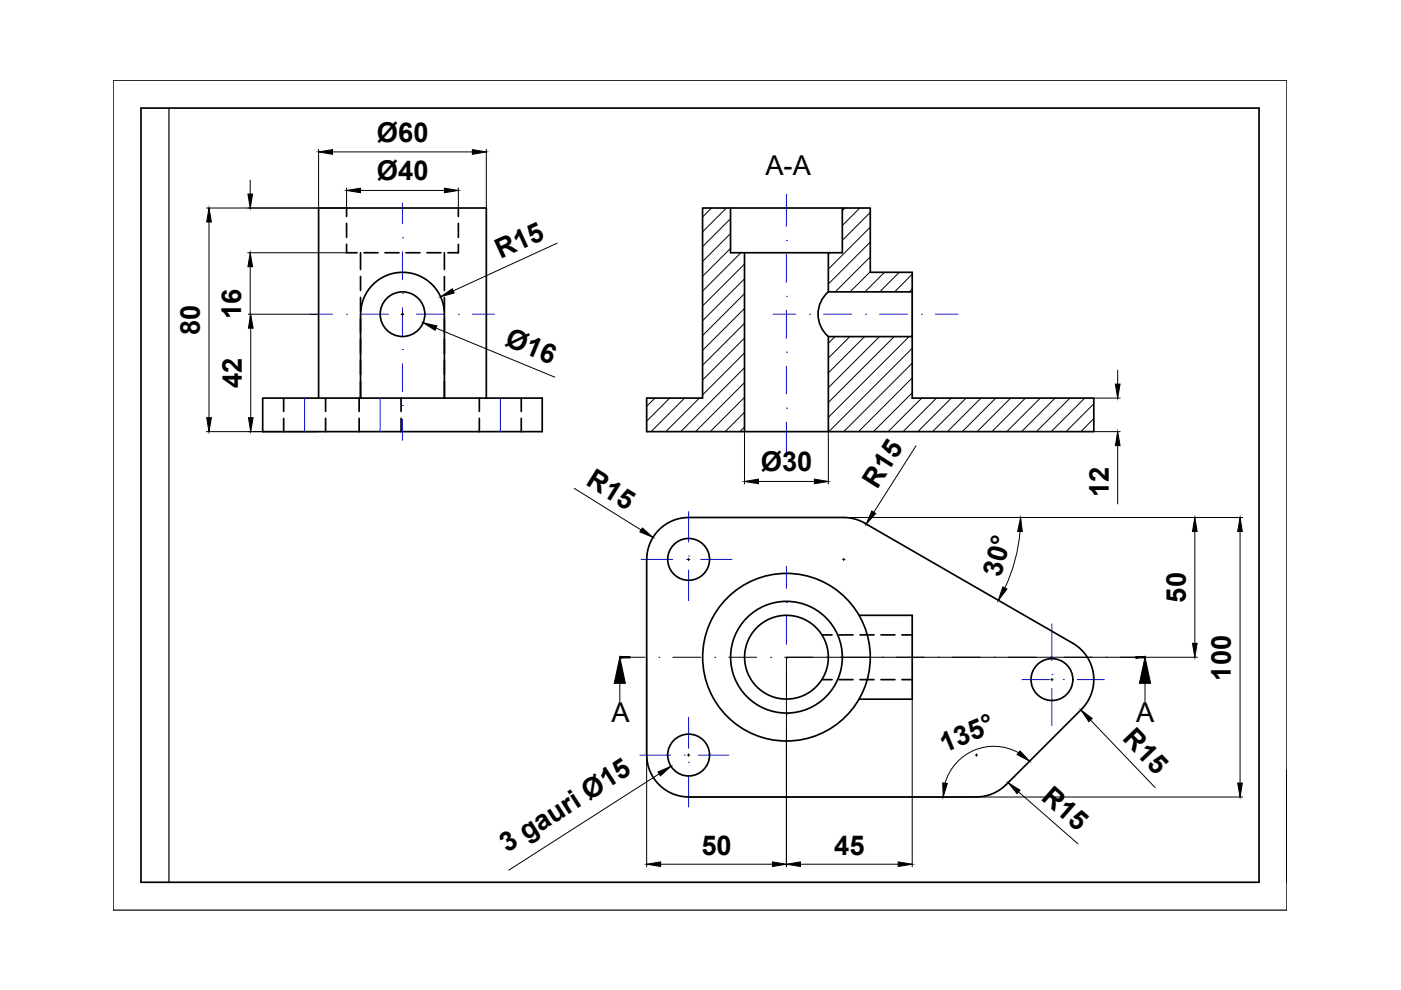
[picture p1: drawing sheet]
<svg xmlns="http://www.w3.org/2000/svg" width="297mm" height="210mm" viewBox="0 0 297 210" stroke-linecap="round" stroke-linejoin="round" font-family="sans-serif">
<!-- layer: 0 -->
<path d="M24 17h248.8v176h-248.8zM35.8 22.9v164.2M272.8 169.3h.1M272.8 166.3h.1M272.8 163.4h.1" fill="none" stroke="#000" stroke-width=".25"/>
<path d="M29.9 22.9h237v164.2h-237zM272.8 163.4v23.7" fill="none" stroke="#000" stroke-width=".36"/>
<g fill="#000">
<circle cx="272.8" cy="172.2" r=".18"/>
<circle cx="272.8" cy="163.4" r=".18"/>
</g>
<!-- layer: VISIBLE -->
<g fill="none" stroke="#000" stroke-width=".36">
<path d="M154.9 44.1v9.5h23.7v-9.5M157.8 53.6v37.9M175.6 53.6v8.3h17.8M76.4 66.6v17.8M76.5 66.6a8.9 8.9 0 0 1 8.8-8.9 8.9 8.9 0 0 1 8.9 8.9v17.8M175.6 61.9a6.3 6.3 0 0 0 0 9.5M175.6 71.4v20.1M193.4 61.9v-4.2h-8.9v-13.6h-35.5v40.3h-11.9v7.1h94.8v-7.1h-38.5v-13M193.4 61.9v9.5h-17.8M55.7 84.4h59.3v7.1h-59.3zM67.5 84.4v-40.3h35.6v40.3M146 109.7h32.9l2 .2 2.4 1"/>
<path d="M146 109.7a8.9 8.9 0 0 0-8.9 8.9v41.5a8.9 8.9 0 0 0 8.9 8.9M183.3 110.9l44.2 25.5a8.9 8.9 0 0 1 1.8 14l-16 16a9 9 0 0 1-6.3 2.6h-61M182.1 130.5h11.3v17.7h-11.3"/>
<circle cx="85.3" cy="66.6" r="4.7"/>
<circle cx="146" cy="118.6" r="4.4"/>
<circle cx="166.7" cy="139.3" r="17.8"/>
<circle cx="166.7" cy="139.3" r="11.8"/>
<circle cx="166.7" cy="139.3" r="8.9"/>
<circle cx="223" cy="144.1" r="4.4"/>
<circle cx="146" cy="160.1" r="4.4"/>
</g>
<!-- layer: AXIS -->
<g fill="none" stroke="#00f" stroke-width=".21">
<path d="M85.3 50.4h.1M85.3 43v4.5M85.3 53.4v5.9M166.7 51h.1M166.7 41.2v6.8M166.7 53.9v6M65.8 66.6h4.7M73.5 66.6h.1M76.4 66.6h5.9M85.3 66.6h.1M85.3 74.1h.1M85.3 62.3h.1"/>
<path d="M85.3 65.2v6M85.3 77.1v5.9M88.3 66.6h5.9M97.2 66.6h.1M100.1 66.6h4.7M163.9 66.6h4.8M166.7 74.7h.1M166.7 62.8h.1M166.7 65.8v5.9M166.7 77.6v6M171.7 66.6h.1M174.6 66.6h6"/>
<path d="M183.5 66.6h.1M186.5 66.6h5.9M193.4 61.9v9.5M195.4 66.6h.1M198.3 66.6h4.8M64.6 84.4v7.1M80.6 84.4v7.1M85.3 86h.1M85.3 88.9v4.5M106.1 84.4v7.1M166.7 86.5h.1M166.7 89.5v6.8"/>
<path d="M135.9 118.6h6.7M145.6 118.6h.1M146 117.9h.1M146 108.5v6.4M148.5 118.6h6.7M146 120.9v6.4M166.7 127.7h.1M166.7 139.6h.1M166.7 120v4.7M166.7 130.7v5.9M223 132.3v7.8M146 152.1v6.5"/>
<path d="M166.7 151.4h.1M166.7 142.5v6M166.7 154.4v4.7M216.7 144.1h5.7M223 143h.1M223 146v7.8M225.4 144.1h.1M228.4 144.1h5.8M135.6 160.1h6.5M145.1 160.1h.1M146 161.6h.1M146 164.6v6.5"/>
<path d="M148.1 160.1h6.4"/>
</g>
<!-- layer: INVISIBLE -->
<g fill="none" stroke="#000" stroke-width=".36">
<path d="M73.5 44.1v1.8M73.5 47.4v2.9M73.5 51.8v1.8h2.2M76.4 53.6v3.5M76.4 58.6v3M77.2 53.6h2.9M81.6 53.6h3M86.1 53.6h2.9M90.5 53.6h3M94.2 53.6v3.5M94.2 58.6v3M97.2 44.1v1.8"/>
<path d="M97.2 47.4v2.9M97.2 51.8v1.8h-2.2M76.4 63.1v2.9M76.4 67.5v3M76.4 72v2.9M76.4 76.4v3M94.2 63.1v2.9M94.2 67.5v3M94.2 72v2.9M94.2 76.4v3M60.1 84.4v2.8M60.1 88.7v2.8"/>
<path d="M69 84.4v2.8M69 88.7v2.8M76.1 84.4v2.8M76.1 88.7v2.8M76.4 80.8v3.6M85 84.4v2.8M85 88.7v2.8M94.2 80.8v3.6M101.6 84.4v2.8M101.6 88.7v2.8M110.5 84.4v2.8M110.5 88.7v2.8"/>
<path d="M174.3 134.6h2.1M177.9 134.6h3M182.3 134.6h3M186.8 134.6h2.9M191.2 134.6h2.2M174.3 144.1h2.1M177.9 144.1h3M182.3 144.1h3M186.8 144.1h2.9M191.2 144.1h2.2"/>
</g>
<!-- layer: AXIS -->
<g fill="none" stroke="#000" stroke-width=".21">
<path d="M131.4 139.4h5.3M139.7 139.4h.1M142.6 139.4h6M151.5 139.4h.1M154.5 139.4h5.9M163.4 139.4h.1M166.4 139.4h5.9M175.2 139.4h.1M178.2 139.4h5.9M187.1 139.4h.1M190.1 139.4h5.9M199 139.4h.1"/>
<path d="M201.9 139.4h5.9M210.8 139.4h.1M213.8 139.4h5.9M222.7 139.4h.1M225.6 139.4h5.9M234.5 139.4h.1M237.5 139.4h5.3"/>
</g>
<!-- layer: HATCHED -->
<g fill="none" stroke="#000" stroke-width=".21">
<path d="M150.9 44.1l-1.9 1.9M154 44.1l-5 5.1M154.9 46.4l-5.9 5.9M154.9 49.5l-5.9 5.9M154.9 52.7l-5.9 5.9M157.1 53.6l-8.1 8.1M157.8 56l-8.8 8.9M157.8 59.1l-8.8 8.9M175.9 53.6l-.3 .3M179.1 44.1l-.5 .6M182.3 44.1l-3.7 3.7M184.5 45l-5.9 6"/>
<path d="M184.5 48.2l-8.9 8.9M184.5 51.3l-8.9 8.9M184.5 54.5l-7.4 7.4M184.5 57.6l-4.3 4.3M187.5 57.7l-4.1 4.2M190.7 57.7l-4.2 4.2M193.4 58.1l-3.7 3.8M157.8 62.3l-8.8 8.9M157.8 65.4l-8.8 8.9M157.8 68.6l-8.8 8.8M157.8 71.7l-8.8 8.9M157.8 74.8l-8.8 8.9"/>
<path d="M157.8 78l-13.5 13.5M177 71.4l-1.4 1.4M180.2 71.4l-4.6 4.5M183.3 71.4l-7.7 7.7M186.5 71.4l-10.9 10.8M189.6 71.4l-14 13.9M192.8 71.4l-17.2 17.1M193.4 61.3l-.6 .6M193.4 73.8l-17.7 17.7M193.4 77l-14.5 14.5M138.9 84.4l-1.8 1.7M142 84.4l-4.9 4.9"/>
<path d="M145.1 84.4l-7.1 7.1M148.3 84.4l-7.1 7.1M157.8 81.1l-10.3 10.4M157.8 84.3l-7.2 7.2M157.8 87.4l-4.1 4.1M157.8 90.5l-.9 1M193.4 80.1l-11.4 11.4M193.4 83.3l-8.2 8.2M195.4 84.4l-7.1 7.1M198.6 84.4l-7.1 7.1M201.7 84.4l-7.1 7.1M204.8 84.4l-7.1 7.1"/>
<path d="M208 84.4l-7.1 7.1M211.1 84.4l-7.1 7.1M214.3 84.4l-7.1 7.1M217.4 84.4l-7.1 7.1M220.6 84.4l-7.1 7.1M223.7 84.4l-7.1 7.1M226.9 84.4l-7.2 7.1M230 84.4l-7.1 7.1M231.9 85.6l-5.9 5.9M231.9 88.7l-2.7 2.8"/>
</g>
<!-- layer: DIMENSION -->
<g fill="#000" stroke="#000" stroke-width=".21">
<path d="M67.5 32.2l3-.5v1zM73.5 40.4l2.9-.5v1zM94.2 39.9l3 .5-3 .5zM100.1 31.7l3 .5-3 .5zM44.3 44.1l.5 3h-1zM52.6 41.1h1l-.5 3zM53.1 53.6l.5 3h-1zM53.2 66.6l.5 3h-1zM89.7 68.4l2.9 .7-.3 .9zM93.4 62.9l2.5-1.7 .4 .9zM43.8 88.6h1l-.5 2.9zM52.7 88.6h1l-.5 2.9z"/>
<path d="M236.5 81.4h1l-.5 3zM237 91.5l.5 3h-1zM136.2 111.9l2.2 2-2.7-1.1zM157.8 102.1l3-.5v1zM172.7 101.6l2.9 .5-2.9 .5zM184.8 108.3l.9 .6-2 2.2zM216.4 109.7l.4 3h-1zM253.3 109.7l.5 3h-1zM262.9 109.7l.5 3h-1zM131.4 139.4l1.2 5.5h-2.4zM212.6 124.4l.9 .5-1.8 2.4zM242.8 139.4l1.2 5.5h-2.4z"/>
<path d="M252.8 136.4h1l-.5 3zM216.2 159.2l2.1 2.2-2.6-1.4zM229.2 150.5l2.4 1.8-.7 .7zM139.5 163.7l2.7-1.2-2.2 2zM199.9 166l1 .1-.9 2.9zM213.7 165.9l2.6 1.6-.7 .8zM262.4 166h1l-.5 3zM137.1 183.2l3-.5v1zM163.8 182.7l2.9 .5-2.9 .5zM166.7 183.2l3-.5v1zM190.4 182.7l3 .5-3 .5z"/>
<path d="M131.4 139.2v.3l2.2-.3zM131.4 139.5l2.2-.3v.3z"/>
<path d="M240.8 139.5h2v-.3zM240.8 139.2h2l-2 .3z"/>
</g>
<g fill="none" stroke="#000" stroke-width=".21">
<path d="M53.1 38.2v2.9M67.5 31.7v12.4M70.5 32.2h29.6M73.5 39.8v4.3h-29.7M97.2 39.8v4.3M103.1 31.7v12.4M44.3 47.1v41.5M52.5 53.6h21M53.1 56.6v12.4M76.4 40.4h17.8M118.1 51.6l-22 10.1M52.6 66.6h14.9"/>
<path d="M53.2 69.6v19M85.1 66.6h.5M85.3 66.4v.5M92.4 69.6l25.2 10.4M237 78.5v2.9M43.8 91.5h23.7M157.8 91.5v11.1M175.6 91.5v11.1M194.2 94.5l-8.9 14.1M231.9 91.5h5.6M231.9 84.4h5.6M237 94.5v12.3"/>
<path d="M121.8 103.5l14.1 8.9M145.7 118.6h.6M146 118.4v.5M146 109.7h117.4M160.8 102.1h11.9M178.6 118.6h.6M178.9 118.4v.5M183.3 110.9l.8 .5M216.3 112.7a35.1 35.1 0 0 1-3.2 11.9M253.3 112.7v23.7M262.9 112.7v53.3M137.1 139.4v44.4"/>
<path d="M242.8 139.4h.1M253.9 139.4h-87.2v44.4M131.4 144.9v4M146 159.8v.6M193.4 148.2v35.6M207 159.8v.6M215.9 159.6a10.7 10.7 0 0 0-15.5 6.4M222.8 144.1h.5M223 143.8v.6M229.3 150.4l-.5 .5M231.2 152.7l13.7 14.3M242.8 144.9v4"/>
<path d="M139.7 164.1l-31.8 20.4M145.7 160.1h.6M146 169h117.4M206.8 160.1h.5M214.1 165.5l-.8 .9M215.9 167.9l12.6 11M140.1 183.2h23.7M169.7 183.2h20.7"/>
</g>
<g font-size="5.8">
<text x="79.9" y="30">Ø60</text>
<text x="79.9" y="38.2">Ø40</text>
<text x="162.3" y="37.1">A-A</text>
<text x="106.1" y="54.9" transform="rotate(-25 106.1 54.9)">R15</text>
<text x="42.4" y="71" transform="rotate(-90 42.4 71)">80</text>
<text x="51.1" y="67.6" transform="rotate(-90 51.1 67.6)">16</text>
<text x="106.8" y="73.1" transform="rotate(22 106.8 73.1)">Ø16</text>
<text x="51.3" y="82.2" transform="rotate(-90 51.3 82.2)">42</text>
<text x="161.3" y="99.9">Ø30</text>
<text x="124" y="102.7" transform="rotate(32 124 102.7)">R15</text>
<text x="186" y="103.9" transform="rotate(-58 186 103.9)">R15</text>
<text x="235.1" y="105.4" transform="rotate(-90 235.1 105.4)">12</text>
<text x="212.2" y="122.5" transform="rotate(-75 212.2 122.5)">30°</text>
<text x="251.4" y="127.8" transform="rotate(-90 251.4 127.8)">50</text>
<text x="261" y="144.3" transform="rotate(-90 261 144.3)">100</text>
<text x="129.6" y="153.1">A</text>
<text x="240.9" y="153.1">A</text>
<text x="200.2" y="159.6" transform="rotate(-23 200.2 159.6)">135°</text>
<text x="237.8" y="156.8" transform="rotate(46 237.8 156.8)">R15</text>
<text x="220.5" y="169.3" transform="rotate(41 220.5 169.3)">R15</text>
<text x="107.6" y="180.9" transform="rotate(-33 107.6 180.9)">3 gauri Ø15</text>
<text x="148.7" y="181.3">50</text>
<text x="176.9" y="181.3">45</text>
</g>
</svg>
